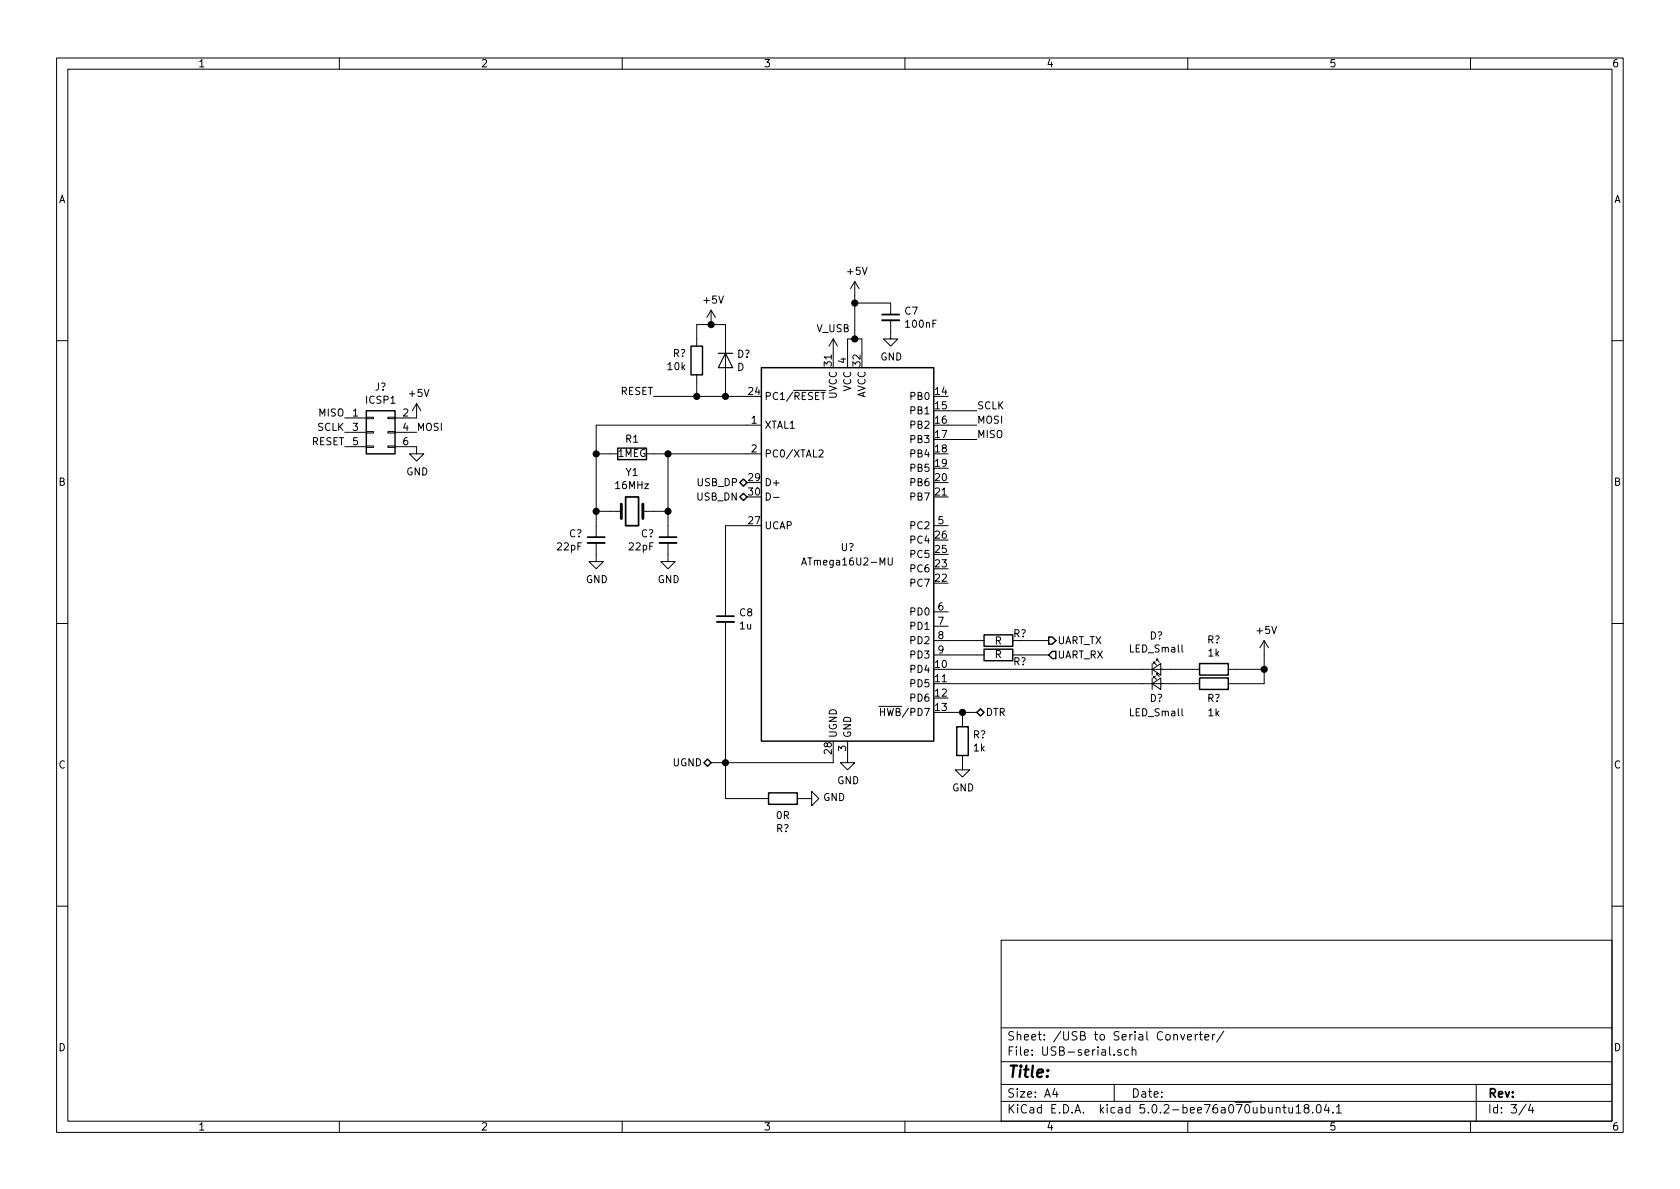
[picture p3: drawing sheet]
<svg xmlns="http://www.w3.org/2000/svg" width="297mm" height="210mm" viewBox="0 0 297 210" stroke-linecap="round" stroke-linejoin="round" font-family="sans-serif">
<g fill="none" stroke="#000" stroke-width=".18">
<path d="M10 10.3h277v189.9h-277zM12 12.2h273v186.1h-273zM60 10.3v1.9M110 10.3v1.9M160 10.3v1.9M210 10.3v1.9M260 10.3v1.9M125.7 54.9l-.7 1.2M125.7 54.9v2.5M125.7 54.9l.8 1.2M147.3 59.9v2.6M147.3 59.9l.8 1.3"/>
<path d="M147.3 59.9l-.7 1.3M151.1 53.6h6.4v2M151.1 49.8l-.7 1.2M151.1 49.8v10.1M151.1 49.8l.8 1.2M157.5 56.6v3.3h1.2l-1.2 1.3-1.3-1.3h1.3M10 60.2h2M61 73.9h3.8M61 76.4h3.8M61 79h3.8M64.8 78.9h1.2v.2h-1.2zM64.8 76.3h1.2v.3h-1.2z"/>
<path d="M64.8 73.8h1.2v.2h-1.2zM68.6 78.9h1.2v.2h-1.2zM68.6 76.3h1.2v.3h-1.2zM68.6 73.8h1.2v.2h-1.2zM69.8 79h3.9v1.3h1.2l-1.2 1.2-1.3-1.2h1.3M69.8 76.4h3.9M73.7 71.4v2.5h-3.9M73.7 71.4l-.8 1.2M73.7 71.4l.7 1.2M115.6 70.1h16.5M123.2 61.2v-3.8h5.1v12.7M123.2 66.3v3.8"/>
<path d="M134.6 75.2h-29.2v19.8M144.8 79.7l.5-.2 .2 .4-.7 .9h.7M145.1 69h.9M145.2 69.4h.7M152.4 62.5v-2.6h-2.5v5.1M167.6 75.2h5.1M167.6 72.6h5.1M167.6 77.7h5.1M285 60.2h2M105.4 96v3.3h1.3l-1.3 1.3-1.3-1.3h1.3M105.4 80.3h3.8M105.4 90.4h4.5"/>
<path d="M113.7 90.4h4.4M114.3 80.3h20.3M118.1 96v3.3h1.3l-1.3 1.3-1.3-1.3h1.3M118.1 80.3v14.7M132.1 93h-3.8v16M135.5 87.2a.64 .64 0 0 1 .7 .6 .64 .64 0 0 1-.7 .6zM136.8 88h.9M141.7 99.9l.5-1.3 .4 1.3M141.9 99.6h.6M157 98.6v1.1l.3 .2h.4l.1-.2v-1.1M165.1 93h2.5M10 110.3h2"/>
<path d="M128.3 110v31.2h7.6M165.1 108.2h2.5M165.1 110.7h2.5M165.1 113.3h8.9M165.1 115.8h8.9M167.6 118.4h44.5M180.3 113.3h5.1M180.3 115.8h5.1M203.7 118.4l1.5-1.1v2.1zM203.7 117.3v2.1M203.7 119.9v2M204 117.3v-.2h.2h-.2l.5 .5"/>
<path d="M204 119.9v-.3h.2h-.2l.5 .5M204.5 116.8v-.2h.2h-.2l.5 .5M204.5 119.4v-.3h.2h-.2l.5 .5M217.2 118.4h6.3M223.5 113.3v7.6h-6.3M223.5 113.3l-.7 1.2M223.5 113.3l.8 1.2M285 110.3h2M147.3 133.6v1.3h-21.6M149.9 131.1v3.8h1.2l-1.2 1.2-1.3-1.2h1.3M155.4 124.9h1.3M155.7 125.3v1.2"/>
<path d="M155.7 125.9h.7M167.6 120.9h44.5M167.6 126h5.1M170.2 133.6v2.5h1.2l-1.2 1.3-1.3-1.3h1.3M170.2 126v2.5M203.7 120.9l1.5-1v2zM141 141.2h2.5v-1.3l1.3 1.3-1.3 1.3v-1.3M10 160.2h2M177 166.3h108v32h-108zM285 160.2h2M60 198.3v1.9M110 198.3v1.9"/>
<path d="M160 198.3v1.9M177 194.8h108M177 191.8h108M177 187.8h108M177 181.8h108M186.5 192.5l-.4 1h1M186.8 193v1M197 186.5v.1M197 191.8v3M198.2 185.7a.37 .37 0 0 0-.6 .1l.1 .2 .5 .2 .1 .1-.3 .3-.4-.1M199.5 185.7l-.4-.1-.3 .3 .1 .6 .2 .1 .4-.1M200.2 185.7h.1a.37 .37 0 0 1 .5 .1v.8"/>
<path d="M200.2 185.1v1.5M208.8 182.9l.3 1 .4-1M210 183.4l.7-.1-.1-.3-.4-.1-.2 .2v.7h.6M210 198.3v1.9M211.3 182.9v1M211.8 182.9l-.3 .1-.2 .2M212 182.9h.6M212.2 182.4v1.3l.4 .2M213 183.4l.7-.1v-.3l-.4-.1-.3 .2 .1 .7h.6M214.4 182.9v1M214.8 182.9l-.3 .2-.1 .1M216.4 182.3l-1.3 2"/>
<path d="M226.8 195.8h.6M227 195.3v1.3l.4 .2M227.9 195.8v.9l.4 .1 .2-.1M228.5 195.8v1M229.2 195.8l.4-.5v1.5M229.2 196.8h.8M230.9 196l-.2-.2-.1-.2 .3-.3h.3l.2 .3v.2l-.7 .2a.48 .48 0 0 0 0 .7l.2 .1 .5-.1a.48 .48 0 0 0-.2-.7M232.1 196.7v.1M232.9 195.5l.3-.2a.94 .94 0 0 1 0 1.5l-.4-.3-.1-.6zM234.5 195.2l-.3 1.1h.9M234.9 195.8v1M235.7 196.7v.1"/>
<path d="M236.3 195.8l.4-.5v1.5M236.3 196.8h.9M260 198.3v1.9M261 191.8v6.5M269.8 195.2l-1.2 2M270.6 195.2l-.3 1.1h.9M271 195.8v1"/>
</g>
<g fill="none" stroke="#000" stroke-width=".25">
<path d="M64.8 72.6h5v7.7h-5zM109.2 79.2h5.1v2.1h-5.1zM122.2 61.2h2v5.1h-2zM134.6 65h30.5v66.1h-30.5zM130.8 85.3l.6-.6 .7 .6-.7 .7zM131.4 87.2l.7 .7-.7 .6-.6-.6zM174 112.3h5.1v2h-5.1zM174 114.8h5.1v2h-5.1zM185.4 112.6h.7l.6 .7-.6 .6h-.7zM186.1 115.2h.6v1.3h-.6l-.7-.7zM212.1 117.3h5.1v2.1h-5.1zM212.1 119.9h5.1v2h-5.1z"/>
<path d="M124.5 134.9l.6-.7 .6 .7-.6 .6zM169.2 128.5h2v5.1h-2zM172.7 126l.7-.7 .6 .7-.6 .6zM135.9 140.2h5.1v2h-5.1z"/>
</g>
<path d="M156 56.6h3M103.9 96h3M116.6 96h3M126.7 110h3.1" fill="none" stroke="#000" stroke-width=".33"/>
<path d="M156 55.6h3M103.9 95h3M110.6 87.9h2.3v5.1h-2.3zM116.6 95h3M126.7 109h3.1" fill="none" stroke="#000" stroke-width=".3"/>
<g fill="#000" stroke="#000" stroke-width=".25">
<circle cx="125.7" cy="57.4" r=".51"/>
<circle cx="151.1" cy="59.9" r=".51"/>
<circle cx="151.1" cy="53.6" r=".51"/>
<circle cx="123.2" cy="70.1" r=".51"/>
<circle cx="128.3" cy="70.1" r=".51"/>
<circle cx="105.4" cy="90.4" r=".51"/>
<circle cx="105.4" cy="80.3" r=".51"/>
<circle cx="118.1" cy="80.3" r=".51"/>
<circle cx="118.1" cy="90.4" r=".51"/>
<circle cx="223.5" cy="118.4" r=".51"/>
<circle cx="128.3" cy="134.9" r=".51"/>
<circle cx="170.2" cy="126" r=".51"/>
</g>
<path d="M109.9 89.1v2.6M113.7 89.1v2.6" fill="none" stroke="#000" stroke-width=".51"/>
<path d="M127 62.5h2.5M128.3 62.5l1.2 2.5h-2.5z" fill="none" stroke="#000" stroke-width=".2"/>
<text font-size="2.8" x="178" y="190.5">Title:</text>
<g font-size="2.1">
<text x="178" y="184">Sheet: /USB to Serial Converter/</text>
<text x="178" y="186.7">File: USB-serial.sch</text>
<text x="178" y="196.9">KiCad E.D.A. kicad 5.0.2-bee76a070ubuntu18.04.1</text>
<text x="178" y="194.1">Size: A4</text>
<text x="200" y="194.1">Date:</text>
<text x="263" y="194.1">Rev:</text>
<text x="263" y="196.9">Id: 3/4</text>
</g>
<g font-size="1.8">
<text x="35" y="11.9">1</text>
<text x="85" y="11.9">2</text>
<text x="135" y="11.9">3</text>
<text x="185" y="11.9">4</text>
<text x="235" y="11.9">5</text>
<text x="285" y="11.9">6</text>
<text x="10.4" y="35.9">A</text>
<text x="285.4" y="35.9">A</text>
<text x="124.5" y="53.7">+5V</text>
<text x="149.9" y="48.6">+5V</text>
<text x="144.4" y="58.7">V_USB</text>
<text x="160" y="55.6">C7</text>
<text x="160.3" y="58">100nF</text>
<text x="118.1" y="65.5">10k</text>
<text x="119" y="63.1">R?</text>
<text x="130.4" y="63.3">D?</text>
<text x="130.4" y="65.6">D</text>
<text x="147.1" y="64.7" transform="rotate(-90 147.1 64.7)">31</text>
<text x="149.6" y="64.2" transform="rotate(-90 149.6 64.2)">4</text>
<text x="152.1" y="64.7" transform="rotate(-90 152.1 64.7)">32</text>
<text x="155.7" y="63.7">GND</text>
<text x="64.8" y="71.4">ICSP1</text>
<text x="66.3" y="69.1">J?</text>
<text x="72.4" y="70.2">+5V</text>
<text x="109.7" y="69.8">RESET</text>
<text x="132.4" y="69.8">24</text>
<text x="135.1" y="70.7">PC1/RESET</text>
<text x="148" y="70.5" transform="rotate(-90 148 70.5)">UVCC</text>
<text x="150.5" y="69.3" transform="rotate(-90 150.5 69.3)">VCC</text>
<text x="153" y="70.5" transform="rotate(-90 153 70.5)">AVCC</text>
<text x="161.2" y="70.7">PB0</text>
<text x="165.4" y="69.8">14</text>
<text x="56.1" y="76.2">SCLK</text>
<text x="56.4" y="73.7">MISO</text>
<text x="62.4" y="73.7">1</text>
<text x="62.4" y="76.2">3</text>
<text x="71.3" y="73.7">2</text>
<text x="71.3" y="76.2">4</text>
<text x="73.7" y="76.2">MOSI</text>
<text x="132.9" y="74.9">1</text>
<text x="135.1" y="75.8">XTAL1</text>
<text x="161.2" y="73.3">PB1</text>
<text x="161.2" y="75.8">PB2</text>
<text x="165.4" y="72.4">15</text>
<text x="165.4" y="74.9">16</text>
<text x="165.4" y="77.5">17</text>
<text x="172.7" y="74.9">MOSI</text>
<text x="172.7" y="77.5">MISO</text>
<text x="172.7" y="72.4">SCLK</text>
<text x="55.1" y="78.7">RESET</text>
<text x="62.4" y="78.7">5</text>
<text x="71.3" y="78.7">6</text>
<text x="109.3" y="80.8">1MEG</text>
<text x="110.6" y="78.3">R1</text>
<text x="132.9" y="80">2</text>
<text x="135.1" y="80.9">PC0/XTAL2</text>
<text x="161.2" y="78.4">PB3</text>
<text x="161.2" y="80.9">PB4</text>
<text x="161.2" y="83.4">PB5</text>
<text x="165.4" y="80">18</text>
<text x="165.4" y="82.5">19</text>
<text x="10.4" y="85.9">B</text>
<text x="71.8" y="84.1">GND</text>
<text x="108.9" y="86.5">16MHz</text>
<text x="110.7" y="84.2">Y1</text>
<text x="123.3" y="88.5">USB_DN</text>
<text x="123.4" y="86">USB_DP</text>
<text x="132.4" y="85.1">29</text>
<text x="132.4" y="87.6">30</text>
<text x="135.1" y="86">D+</text>
<text x="161.2" y="86">PB6</text>
<text x="161.2" y="88.5">PB7</text>
<text x="165.4" y="85.1">20</text>
<text x="165.4" y="87.6">21</text>
<text x="285.4" y="85.9">B</text>
<text x="100.6" y="95">C?</text>
<text x="113.3" y="95">C?</text>
<text x="132.4" y="92.7">27</text>
<text x="135.1" y="93.6">UCAP</text>
<text x="161.2" y="93.6">PC2</text>
<text x="165.4" y="95.2">26</text>
<text x="165.9" y="92.7">5</text>
<text x="98.6" y="97.3">22pF</text>
<text x="111.3" y="97.3">22pF</text>
<text x="142.6" y="100">ATmega16U2-MU</text>
<text x="148.7" y="97.5">U?</text>
<text x="161.2" y="101.2">PC6</text>
<text x="161.2" y="98.7">PC5</text>
<text x="161.2" y="96.1">PC4</text>
<text x="165.4" y="100.3">23</text>
<text x="165.4" y="97.8">25</text>
<text x="103.6" y="103.1">GND</text>
<text x="116.3" y="103.1">GND</text>
<text x="161.2" y="103.8">PC7</text>
<text x="165.4" y="102.9">22</text>
<text x="165.9" y="107.9">6</text>
<text x="130.8" y="109">C8</text>
<text x="130.8" y="111.3">1u</text>
<text x="161.2" y="108.8">PD0</text>
<text x="161.2" y="111.4">PD1</text>
<text x="161.2" y="113.9">PD2</text>
<text x="165.9" y="110.5">7</text>
<text x="165.9" y="113">8</text>
<text x="175.9" y="114">R</text>
<text x="179.2" y="112.7">R?</text>
<text x="186.9" y="113.9">UART_TX</text>
<text x="203.3" y="113.1">D?</text>
<text x="213.5" y="113.8">R?</text>
<text x="222.3" y="112.1">+5V</text>
<text x="161.2" y="119">PD4</text>
<text x="161.2" y="116.5">PD3</text>
<text x="165.4" y="118.1">10</text>
<text x="165.9" y="115.6">9</text>
<text x="175.9" y="116.4">R</text>
<text x="179.2" y="117.6">R?</text>
<text x="186.9" y="116.5">UART_RX</text>
<text x="199.8" y="115.4">LED_Small</text>
<text x="213.7" y="116.1">1k</text>
<text x="161.2" y="121.5">PD5</text>
<text x="161.2" y="124.1">PD6</text>
<text x="165.4" y="120.6">11</text>
<text x="165.4" y="123.2">12</text>
<text x="165.4" y="125.7">13</text>
<text x="203.3" y="124.1">D?</text>
<text x="213.5" y="124.1">R?</text>
<text x="148" y="130.6" transform="rotate(-90 148 130.6)">UGND</text>
<text x="150.5" y="130.6" transform="rotate(-90 150.5 130.6)">GND</text>
<text x="156.4" y="126.6">HWB/PD7</text>
<text x="172" y="130.6">R?</text>
<text x="174.2" y="126.6">DTR</text>
<text x="199.8" y="126.7">LED_Small</text>
<text x="213.7" y="126.7">1k</text>
<text x="10.4" y="135.9">C</text>
<text x="119" y="135.5">UGND</text>
<text x="147.1" y="133.3" transform="rotate(-90 147.1 133.3)">28</text>
<text x="149.6" y="132.8" transform="rotate(-90 149.6 132.8)">3</text>
<text x="172.2" y="132.9">1k</text>
<text x="285.4" y="135.9">C</text>
<text x="145.5" y="141.7">GND</text>
<text x="148" y="138.7">GND</text>
<text x="168.4" y="139.9">GND</text>
<text x="137.2" y="147.2">R?</text>
<text x="137.3" y="144.9">0R</text>
<text x="10.4" y="185.9">D</text>
<text x="285.4" y="185.9">D</text>
<text x="35" y="199.9">1</text>
<text x="85" y="199.9">2</text>
<text x="135" y="199.9">3</text>
<text x="185" y="199.9">4</text>
<text x="235" y="199.9">5</text>
<text x="285" y="199.9">6</text>
</g>
</svg>
